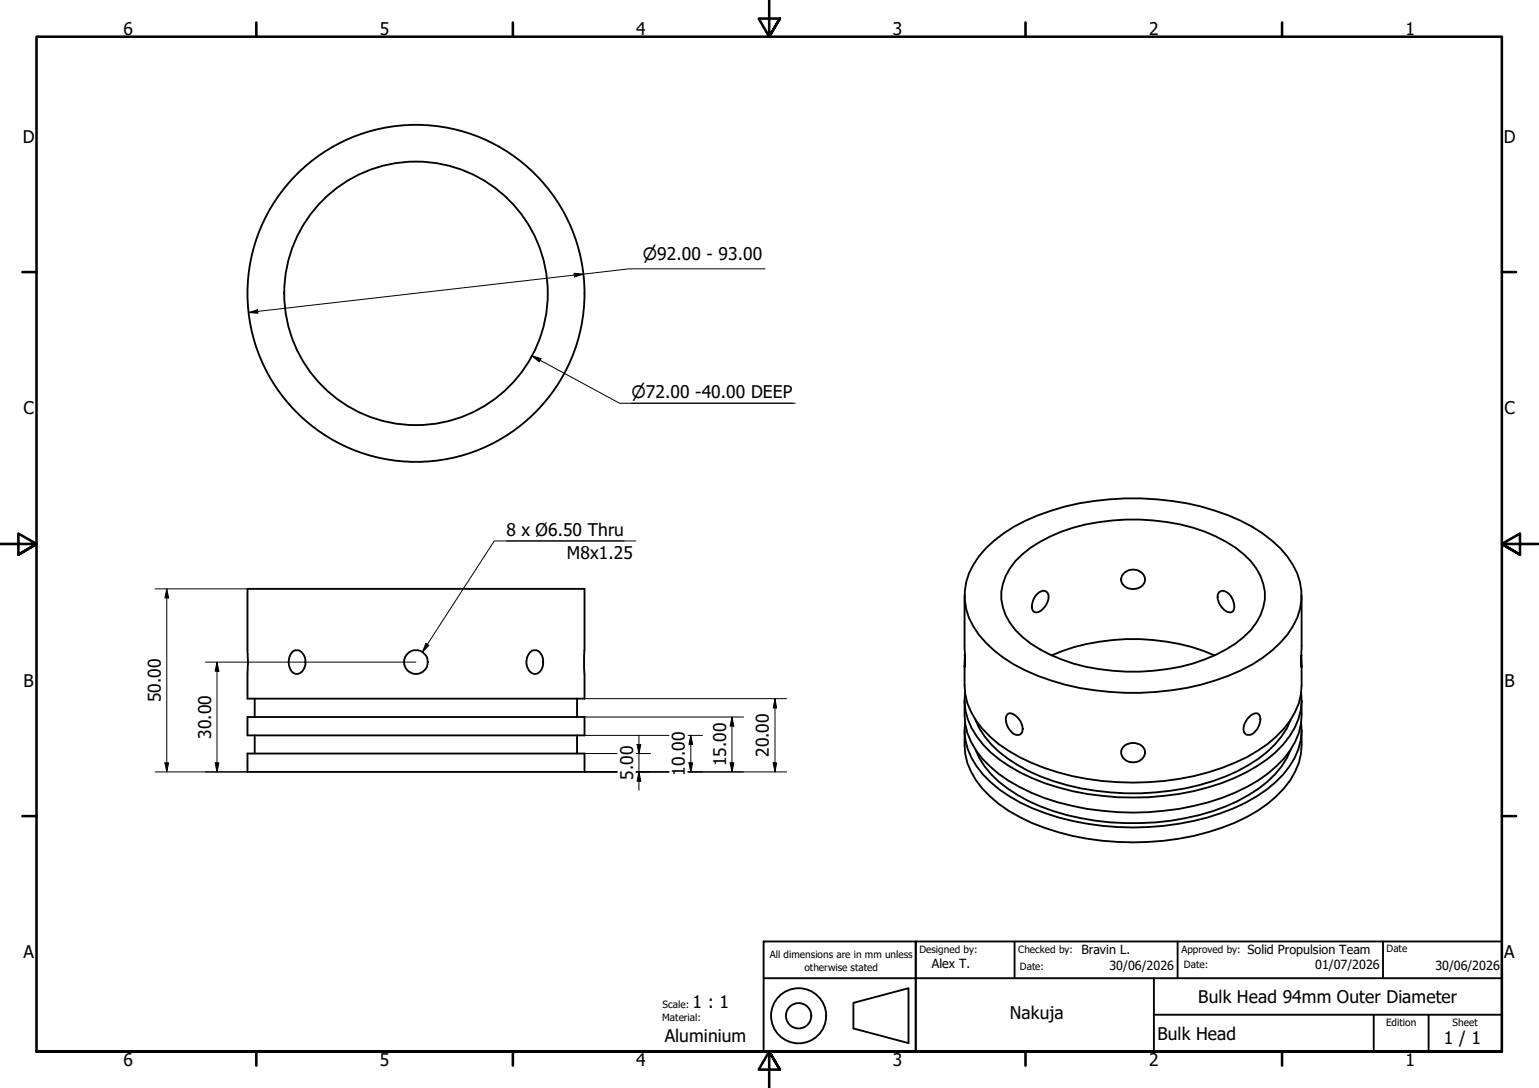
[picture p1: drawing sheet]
<svg xmlns="http://www.w3.org/2000/svg" width="420mm" height="297mm" viewBox="0 0 420 297" stroke-linecap="round" stroke-linejoin="round" font-family="sans-serif">
<!-- layer: Visible (ISO) -->
<g fill="none" stroke="#000" stroke-width=".51">
<path d="M269.2 149.7a42 42 0 0 1 17.8-10.3 75.1 75.1 0 0 1 48.3 1.3 37.2 37.2 0 0 1 16.1 11.2 16.7 16.7 0 0 1 0 21.4 38.8 38.8 0 0 1-19.7 12.5 75.1 75.1 0 0 1-48.4-1.3 35.3 35.3 0 0 1-17.6-13.4 16.4 16.4 0 0 1 1.6-19.2zM277.2 153.1a36.7 36.7 0 0 1 19.2-9.9 60.2 60.2 0 0 1 32.5 1.9 28.8 28.8 0 0 1 14.1 10.1 13.1 13.1 0 0 1-1.6 16.9 35.4 35.4 0 0 1-15.7 9.1 59.1 59.1 0 0 1-35.9-1.2 28.2 28.2 0 0 1-14.1-10 13.1 13.1 0 0 1 1.5-16.9zM306.6 156.7a3.4 3.4 0 0 1 3.5-1.1 3.4 3.4 0 0 1 2.5 2.6 3.4 3.4 0 0 1-2.5 2.6 3.4 3.4 0 0 1-3.5-1.1 2.23 2.23 0 0 1 0-3zM67.6 160.8h92v29.9h-92zM79.8 178a1.96 1.96 0 0 1 3.2 .9 3.4 3.4 0 0 1-2 5.1 2.85 2.85 0 0 1-2.2-3.2l.4-1.9zM144.8 178a1.9 1.9 0 0 1 3.2 .9 3.8 3.8 0 0 1-1.5 5 2.7 2.7 0 0 1-2.8-3.1l.2-1.3zM263.3 162.6l.1 19.6v-3.3M283 162.3l.5-.4a1.62 1.62 0 0 1 2.1-.4 1.62 1.62 0 0 1 .7 2 4.9 4.9 0 0 1-3.3 3.7 1.25 1.25 0 0 1-1.3-1.5l.4-1.8zM287.1 178.9a57.6 57.6 0 0 1 44.5 0M332.8 161.7a2.2 2.2 0 0 1 3.2 1.1 3.9 3.9 0 0 1 .6 4.1 2.18 2.18 0 0 1-3.1-1.2 3.3 3.3 0 0 1-.7-4zM355.3 162.6v19.6v-3.3M67.6 195.8h92v5h-92z"/>
<path d="M69.5 190.7v5.1M157.5 190.7v5.1M263.3 191.2a20.2 20.2 0 0 0 1.8 11.4 30 30 0 0 0 13.3 12.3 71.1 71.1 0 0 0 43.5 5.9 55.9 55.9 0 0 0 24.2-9.5 22.2 22.2 0 0 0 9.1-13.6l.1-6.5M263.3 181.6v5.5a19.5 19.5 0 0 0 7 14 47.9 47.9 0 0 0 22.4 10.8 73.3 73.3 0 0 0 47.7-5.2 30 30 0 0 0 13.2-12.3l1-2.4 .6-2.5 .1-7.9M263.3 199.4a20 20 0 0 0 3.1 13.6 34.4 34.4 0 0 0 15.2 11.6 74.7 74.7 0 0 0 55.5 0 34.4 34.4 0 0 0 15.1-11.6 16.6 16.6 0 0 0 3.1-9.6v-4M263.5 197.3a17.7 17.7 0 0 0 4.9 14.1 40.4 40.4 0 0 0 16.9 10.6 74.9 74.9 0 0 0 51.6-1.4 34.4 34.4 0 0 0 15.1-11.4 16.8 16.8 0 0 0 3.2-11.9M263.5 189.2a17.6 17.6 0 0 0 4.9 14 42.6 42.6 0 0 0 20.6 11.8 74.4 74.4 0 0 0 47.9-2.5 34.4 34.4 0 0 0 15.1-11.5 16.8 16.8 0 0 0 3.2-11.8M266.3 196.5a25.5 25.5 0 0 0 11.6 12.4 65.1 65.1 0 0 0 37.6 7.4 57.2 57.2 0 0 0 28.1-9.2 24.5 24.5 0 0 0 8.8-10.6M275.2 194.9a3.1 3.1 0 0 1 3.3 1.9 2.8 2.8 0 0 1 0 3.7l-.4 .1a3.4 3.4 0 0 1-3.1-2.6l-.4-1.7 .2-.9zM341 195.8l.9-.7a1.34 1.34 0 0 1 1.6-.2 1.34 1.34 0 0 1 .6 1.4 4.4 4.4 0 0 1-3.1 4.3 1.53 1.53 0 0 1-1.5-2.1l.4-1.2zM67.6 205.7h92v5h-92zM69.5 200.8v4.9"/>
<path d="M157.5 200.8v4.9M266.3 204.6a25.2 25.2 0 0 0 11.6 12.5 62.6 62.6 0 0 0 33.5 7.6 61.2 61.2 0 0 0 29.4-7.6 25.2 25.2 0 0 0 11.6-12.5M306.6 203.9a3.6 3.6 0 0 1 5.9 1 3.2 3.2 0 0 1-1.9 3.1 3.2 3.2 0 0 1-3.6-.7 2.32 2.32 0 0 1-.4-3.4z"/>
<circle cx="113.6" cy="80.1" r="46"/>
<circle cx="113.6" cy="80.1" r="36"/>
<circle cx="113.5" cy="180.7" r="3.2"/>
</g>
<!-- layer: Border (ISO) -->
<g fill="none" stroke="#000" stroke-width=".7">
<path d="M70 6.1v3.9M140 6.1v3.9M210 0v10l-2.9-4.9h5.8l-2.9 4.9 2.9-4.9M280 6.1v3.9M350 6.1v3.9M6.1 74.3h3.9M410 74.3h3.9M0 148.5h10l-5-2.8v5.7l5-2.9-5 2.9M420 148.5h-10l5-2.8v5.7l-5-2.9 5 2.9M6.1 222.8h3.9M410 222.8h3.9M10 287.1v-277.1h400v277.1h-400h400"/>
<path d="M70 287.1v3.8M140 287.1v3.8M212.9 292l-2.9-4.9 2.9 4.9h-5.8l2.9-4.9v9.9M280 287.1v3.8M350 287.1v3.8"/>
</g>
<!-- layer: Title (ISO) -->
<g fill="none" stroke="#000" stroke-width=".51">
<path d="M208.5 257h41.5v30.1h-41.5zM250 257h160v30.1h-160zM277 257v10.1M321.5 257v10.1M377.6 257v10.1M208.5 267.1h201.5M233 273.8l15-4v15l-15-4zM315 277h95M315 267.1v20M375 277v10.1M390 277v10.1"/>
<circle cx="218" cy="277.3" r="7.5"/>
<circle cx="218" cy="277.3" r="3.5"/>
</g>
<!-- layer: Dimension (ISO) -->
<g fill="none" stroke="#000" stroke-width=".27">
<path d="M156.7 74.6l2.6 .3-2.5 .7zM208.9 73.4h-37.1l-103.9 11.9M67.9 85.3l2.4-.7 .1 .9zM42.4 160.8h25.2M45.5 160.8l.5 2.4h-1zM45.5 160.8v49.9M56.1 180.8h57.4M59.2 180.8l.6 2.4h-1.1zM59.2 180.8v29.9M159.6 195.8h43.4M159.6 190.7h55.2M199.8 195.8l.5 2.4h-1z"/>
<path d="M199.8 195.8v14.9M211.6 190.7l.4 2.6h-.9zM211.6 190.7v20M42.4 210.7h25.2M45 208.3h1l-.5 2.4zM58.7 208.3h1.1l-.6 2.4zM159.6 200.8h23M159.6 210.7h8.9M159.6 205.7h8.9M173.7 210.7h8.9M173.7 205.7h3.9M173.9 203.2h1l-.5 2.5z"/>
<path d="M174.4 210.7l.5 2.6h-1zM174.4 200.8v15M187.8 200.8h4M187.8 210.7h27M188.1 208.3h1l-.5 2.4zM188.6 200.8l.5 2.4h-1zM188.6 200.8v9.9M199.3 208.3h1l-.5 2.4zM211.1 208.3h.9l-.4 2.4z"/>
</g>
<g fill="#000">
<path d="M156.7 74.6l2.6 .3-2.5 .7zM67.9 85.3l2.4-.7 .1 .9zM45.5 160.8l.5 2.4h-1zM59.2 180.8l.6 2.4h-1.1zM199.8 195.8l.5 2.4h-1zM211.6 190.7l.4 2.6h-.9zM45 208.3h1l-.5 2.4zM58.7 208.3h1.1l-.6 2.4zM173.9 203.2h1l-.5 2.5zM174.4 210.7l.5 2.6h-1zM188.1 208.3h1l-.5 2.4zM188.6 200.8l.5 2.4h-1z"/>
<path d="M199.3 208.3h1l-.5 2.4zM211.1 208.3h.9l-.4 2.4z"/>
</g>
<!-- layer: Symbol (ISO) -->
<path d="M145.2 97.1l2.5 .8-.5 .9zM145.2 97.1l24 13h47.9M172.4 110.1h43.9M138.2 147.7h32.2M173.6 147.7h-38.7l-19.6 30.3M116.3 175.6l.8 .6-1.8 1.8z" fill="none" stroke="#000" stroke-width=".27"/>
<path d="M145.2 97.1l2.5 .8-.5 .9zM116.3 175.6l.8 .6-1.8 1.8z" fill="#000"/>
<g font-size="4.8">
<text x="33.7" y="9.6">6</text>
<text x="103.7" y="9.6">5</text>
<text x="173.7" y="9.6">4</text>
<text x="243.7" y="9.6">3</text>
<text x="313.7" y="9.6">2</text>
<text x="383.7" y="9.6">1</text>
<text x="6.2" y="38.9">D</text>
<text x="410.5" y="38.9">D</text>
<text x="6.4" y="113.1">C</text>
<text x="410.7" y="113.1">C</text>
<text x="138.2" y="146.4">8 x Ø6.50 Thru</text>
<text x="154.7" y="152.5">M8x1.25</text>
<text x="6.4" y="187.4">B</text>
<text x="43.9" y="191.8" transform="rotate(-90 43.9 191.8)">50.00</text>
<text x="410.7" y="187.4">B</text>
<text x="57.7" y="201.7" transform="rotate(-90 57.7 201.7)">30.00</text>
<text x="198.2" y="209.2" transform="rotate(-90 198.2 209.2)">15.00</text>
<text x="209.9" y="206.7" transform="rotate(-90 209.9 206.7)">20.00</text>
<text x="172.8" y="212.9" transform="rotate(-90 172.8 212.9)">5.00</text>
<text x="187" y="211.8" transform="rotate(-90 187 211.8)">10.00</text>
<text x="6.4" y="261.7">A</text>
<text x="410.7" y="261.7">A</text>
<text x="189.1" y="275.3">1 : 1</text>
<text x="327.2" y="273.9">Bulk Head 94mm Outer Diameter</text>
<text x="275.7" y="278.2">Nakuja</text>
<text x="181.5" y="284.6">Aluminium</text>
<text x="316" y="283.8">Bulk Head</text>
<text x="394.2" y="285">1 / 1</text>
<text x="33.7" y="290.9">6</text>
<text x="103.7" y="290.9">5</text>
<text x="173.7" y="290.9">4</text>
<text x="243.7" y="290.9">3</text>
<text x="313.7" y="290.9">2</text>
<text x="383.7" y="290.9">1</text>
</g>
<g font-size="4.6">
<text x="175.5" y="71">⌀92.00 - 93.00</text>
<text x="172.4" y="108.8">⌀72.00 -40.00 DEEP</text>
</g>
<g font-size="3.4">
<text x="295.3" y="260.5">Bravin L.</text>
<text x="340.6" y="260.5">Solid Propulsion Team</text>
<text x="254.4" y="264.3">Alex T.</text>
<text x="302.9" y="264.7">30/06/2026</text>
<text x="359" y="264.7">01/07/2026</text>
<text x="391.9" y="264.7">30/06/2026</text>
</g>
<g font-size="2.7">
<text x="210.2" y="261.7">All dimensions are in mm unless</text>
<text x="251" y="260.1">Designed by:</text>
<text x="278" y="260.1">Checked by:</text>
<text x="322.5" y="260.1">Approved by:</text>
<text x="378.5" y="260">Date</text>
<text x="219.6" y="265">otherwise stated</text>
<text x="278.4" y="264.8">Date:</text>
<text x="323.2" y="264.4">Date:</text>
<text x="180.9" y="275.3">Scale:</text>
<text x="180.8" y="278.6">Material:</text>
<text x="378.4" y="280.1">Edition</text>
<text x="396.6" y="280.1">Sheet</text>
</g>
</svg>
